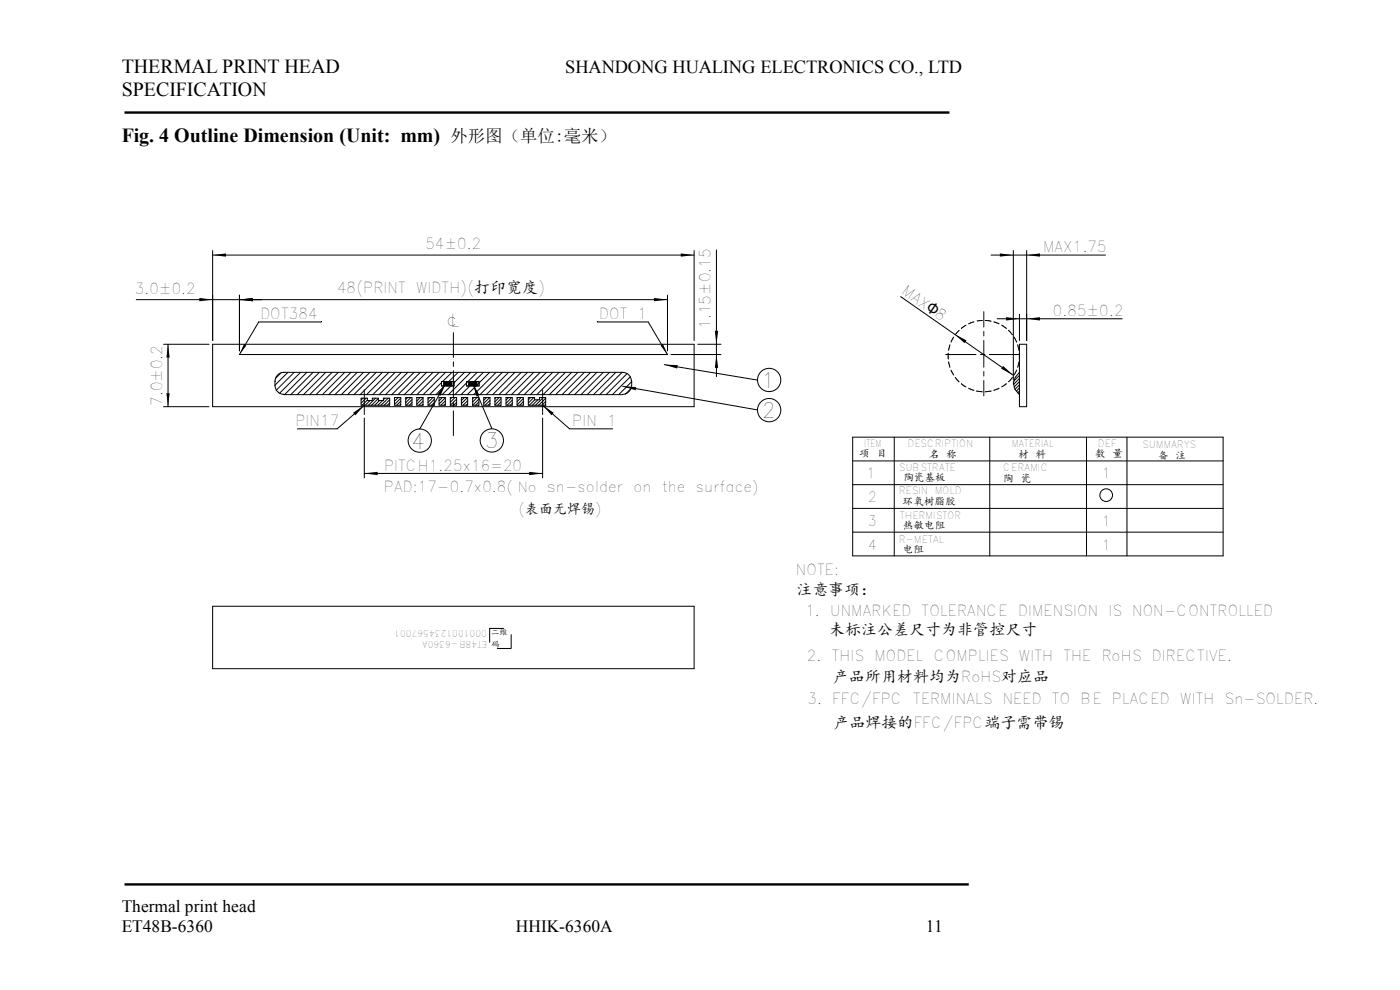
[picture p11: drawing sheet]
<svg xmlns="http://www.w3.org/2000/svg" width="297mm" height="210mm" viewBox="0 0 297 210" stroke-linecap="round" stroke-linejoin="round" font-family="sans-serif">
<path d="M26.4 23.9h175M26.4 187.6h179.1" fill="none" stroke="#000" stroke-width=".51"/>
<path d="M191.1 62.9l23.8 16.7M208.4 68l-1.2 .1M209 68l1.2 .1M210.8 68.3l1.1 .4M212.5 69l1 .7M214 70.1l.7 .9M214.7 71h.1M215.1 71.5l.6 1.1M215.9 73.1l.3 1.2M216.3 74.9v.7" fill="none" stroke="#000" stroke-width=".21"/>
<path d="M202.5 70.9l2.5 1.3-.4 .6zM212.8 77.6l2.1 2-2.5-1.4z" fill="#000"/>
<path d="M206.6 68.3l-1.1 .4" fill="none" stroke="#000" stroke-width=".21"/>
<g fill="none" stroke="#000" stroke-width=".21">
<path d="M201.2 74.9v1.3M201.3 76.7l.2 1.2M201.5 73.1l-.2 1.2M201.8 78.5l.5 1.1M202.3 71.5l-.5 1.1M203.5 70.1l-.8 .9M204.9 69l-1 .7M202.7 80.1l.8 .9M203.9 81.4l1 .7M205.5 82.4l1.1 .4M207.2 82.9v.1M207.2 83l1.2 .1"/>
<path d="M210.2 82.9l-1.2 .2M211.9 82.4l-1.1 .4"/>
</g>
<g fill="none" stroke="#000" stroke-width=".21">
<path d="M45.1 53.2v19M45.1 54.1h102.2M147.3 53.2v19M152 53v26.9M210.2 54.1h24.3M215 53.2v27.4M217.8 53.2v19M28.9 63.6h112.7M34.7 73h9.7M35.6 73v13.3M45.1 73h102.2v13.3h-102.2zM50.8 62.6v11.8"/>
<path d="M59.7 79.1l-1.3 1.2M61.1 79l-2.8 2.7M62.4 79l-3.8 3.8M63.8 79l-4.5 4.4M65.1 79l-4.7 4.7M66.4 79l-4.7 4.7M67.8 79l-4.7 4.7M68.2 68.3h-13.3l-4.1 6.9h90.8l-4.1-6.9h-10.8M69.1 79l-4.7 4.7M70.4 79l-4.7 4.7M71.8 79l-4.8 4.7M73.1 79l-4.7 4.7"/>
<path d="M74.5 79l-4.8 4.7M75.8 79l-4.7 4.7M77.1 79l-4.7 4.7M78.5 79l-4.8 4.7M79.8 79l-4.7 4.7M81.1 79l-4.7 4.7M82.5 79l-4.7 4.7M83.8 79l-4.7 4.7M85.2 79l-4.8 4.7M86.5 79l-4.7 4.7M87.8 79l-4.7 4.7M89.2 79l-4.8 4.7"/>
<path d="M90.5 79l-4.7 4.7M91.9 79l-4.8 4.7M93.2 79l-4.7 4.7M94.5 79l-4.7 4.7M95.9 79l-2 1.9M96.2 70.6v5.2M96.2 76.8v.9M96.2 78.6v5.7M97.2 79l-2 1.9M98.5 79l-2.2 2.2M99.9 79l-4.7 4.7M101.2 79l-4.7 4.7"/>
<path d="M102.6 79l-4.8 4.7M103.9 79l-4.8 4.7M105.2 79l-4.7 4.7M106.6 79l-4.8 4.7M107.9 79l-4.7 4.7M109.2 79l-4.7 4.7M110.6 79l-4.7 4.7M111.9 79l-4.7 4.7M113.2 79l-4.7 4.7M114.6 79l-4.7 4.7M115.9 79l-4.7 4.7M117.3 79l-4.8 4.7"/>
<path d="M118.6 79l-4.7 4.7M120 79l-4.8 4.7M121.3 79l-4.8 4.7M122.6 79l-4.7 4.7M124 79l-4.8 4.7M125.3 79l-4.7 4.7M126.6 79l-4.7 4.7M128 79l-4.7 4.7M129.3 79l-4.7 4.7M130.6 79l-4.7 4.7M132 79l-4.8 4.7M133.1 79.2l-4.5 4.5"/>
<path d="M133.7 79.9l-3.8 3.8M140.9 77.4l19.8 3.2M141.6 62.6v11.8M142.4 75.2h10.5M148 73h4.9M200.6 75.2h6.4M208 75.2h1M208.7 66.1v3.3M208.7 70.3v1M208.7 72.2v5.7M208.7 78.8v1M209.9 75.2h6.4"/>
<path d="M211.5 67.6h26.6M215.7 78.5l-.6 1.1M216.2 76.7l-.3 1.2M216.3 66.7v5.5M216.3 73h1.5v13.3h-1.5zM216.3 79a2.81 2.81 0 0 0 0 4.7M34.7 86.3h9.7M60.2 83.7h71.9M76.6 84.5h1.3v.5h1.1v-.5h1.3v.5h1v-.5h1.4v1.5h-6.1zM77.3 82.7v.3M77.3 83.1v.1M77.3 83.3v.6"/>
<path d="M77.3 84v.1M77.3 84.2v.5M77.3 84.8v.1M77.3 85v.6M77.3 85.7v.1M77.3 85.9v.5M77.3 86.5v.1M77.3 86.7v.6M77.3 87.4v.1M77.3 87.6v.3M77.3 88.7v12.7M77.3 86l-5.8 5h-8.4"/>
<path d="M83.7 84.3h1.3v1.7h-1.3zM83.8 84.3l-.1 .1M84.5 84.3l-.8 .8M85 84.5l-1.3 1.3M85 85.1l-.8 .9M85 85.8l-.2 .2M86.1 84.3h1.3v1.7h-1.3zM86.5 84.3l-.4 .4M87.2 84.3l-1.1 1.1M87.4 84.8l-1.2 1.2M87.4 85.4l-.5 .6M88.4 84.3h1.3v1.7h-1.3z"/>
<path d="M88.5 84.3l-.1 .1M89.1 84.3l-.7 .8M89.7 84.4l-1.3 1.3M89.7 85.1l-.8 .9M89.7 85.8l-.2 .2M90.8 84.3h1.3v1.7h-1.3zM91.1 84.3l-.3 .4M91.8 84.3l-1 1.1M92.1 84.7l-1.2 1.3M92.1 85.4l-.5 .6M93.2 84.3h1.3v1.7h-1.3zM93.7 80.9h2.6v1h-2.6z"/>
<path d="M93.7 81.2l-2.6 2.5M93.8 84.3l-.6 .7M94.1 80.9v1M94.3 81.9l-1.8 1.8M94.5 84.4l-1.3 1.3M94.5 85l-1 1M94.5 85.7l-.3 .3M94.6 81.3l-5.5 9.7M95.5 84.3h1.4v1.7h-1.4zM95.6 81.9l-1.8 1.8M95.8 84.3l-.3 .4M95.9 80.9v1"/>
<path d="M96.2 85.3v.9M96.2 87.2v5.2M96.5 84.3l-1 1M96.9 84.7l-1.4 1.3M96.9 85.4l-.7 .6M97.9 84.3h1.3v1.7h-1.3zM98.5 84.3l-.6 .7M99.2 84.3l-1.3 1.3M99.2 85l-1 1M99.2 85.7l-.3 .3M99.4 80.9v1M100.3 84.3h1.3v1.7h-1.3z"/>
<path d="M100.3 81.4l4.1 9.5M100.5 84.3l-.2 .3M101.2 80.9v1M101.2 84.3l-.9 1M101.6 81.9h-2.6v-1h2.6v1M101.6 84.6l-1.3 1.4M101.6 85.3l-.7 .7M102.6 84.3h1.3v1.7h-1.3zM103.2 84.3l-.6 .6M103.9 84.3l-1.3 1.3M103.9 84.9l-1 1.1M103.9 85.6l-.3 .4"/>
<path d="M105 84.3h1.3v1.7h-1.3zM105.2 84.3l-.2 .3M105.9 84.3l-.9 .9M106.3 84.6l-1.3 1.3M106.3 85.3l-.7 .7M107.4 84.3h1.3v1.7h-1.3zM107.9 84.3l-.5 .6M108.5 84.3l-1.1 1.3M108.7 84.9l-1.1 1.1M108.7 85.6l-.4 .4M109.7 84.3h1.3v1.7h-1.3zM109.9 84.3l-.2 .2"/>
<path d="M110.6 84.3l-.9 .9M111 84.5l-1.3 1.4M111 85.2l-.7 .8M111 85.9l-.1 .1M112.1 84.3h1.3v.5h1v-.5h1.4v1.7h-3.7zM112.6 84.3l-.5 .5M113.2 84.3l-1.1 1.2M113.4 84.8l-1.1 1.2M114.1 84.8l-1.2 1.2M114.6 84.3l-.2 .2M115.1 82.7v.3M115.1 83.1v.1"/>
<path d="M115.1 83.3v.6M115.1 84v.1M115.1 84.2v.5M115.1 84.8v.1M115.1 85v.6M115.1 85.7v.1M115.1 85.9v.5M115.1 86.5v.1M115.1 86.7v.6M115.1 87.4v.1M115.1 87.6v.3M115.1 88.7v12.7"/>
<path d="M115.1 85.8l-.2 .2M115.3 84.3l-1.7 1.7M115.8 84.5l-1.5 1.5M115.8 85.1l-.7 .7M115.8 85.8l-.2 .2M132.1 81.9l28.6 5.1M133.9 82.4l-1.2 1.2M133.9 80.9v-.1a1.86 1.86 0 0 0-1.8-1.8h-71.9a1.86 1.86 0 0 0-1.8 1.9 2.07 2.07 0 0 0 1.8 2.8M133.9 81.8a1.85 1.85 0 0 1-1.8 1.9M134 80.9v.9M134 81l-2.7 2.7M180.9 92.7h78.6v25.2h-78.6z"/>
<path d="M180.9 97.8h78.6M189.7 92.7v25.2M208.7 80.7v3.3M210 92.7v25.2M213.5 81.4l-1 .7M214.7 80.1l-.7 .9M214.8 80.1h-.1M230.5 92.7v25.2M239.1 92.7v25.2M77.3 100.4h37.8M180.9 102.8h78.6M180.9 107.9h78.6"/>
<path d="M180.9 112.9h78.6"/>
<circle cx="89.1" cy="93.5" r="2.47"/>
<circle cx="104.3" cy="93.4" r="2.47"/>
<circle cx="163.2" cy="80.6" r="2.47"/>
<circle cx="163.2" cy="87" r="2.47"/>
<circle cx="234.7" cy="105" r="1.34"/>
</g>
<g fill="#000">
<path d="M45.1 54.1l2.8-.3v.6zM144.4 53.8l2.9 .3-2.9 .3zM212.1 53.8l2.9 .3-2.9 .3zM217.8 54.1l2.8-.3v.6zM35.6 73l.4 2.9h-.7zM42.3 63.2l2.8 .4-2.8 .3zM50.8 63.6l2.8-.4v.7zM51.8 73l.5 .3-1.5 1.9zM140.9 77.4l2.9 .1-.2 .7zM138.7 63.2l2.9 .4-2.9 .3zM140.1 73.3l.6-.3 .9 2.2zM152 75.2l.4 2.8h-.7z"/>
<path d="M151.7 70.2h.7l-.4 2.8zM213.4 67.3l2.9 .3-2.9 .4zM217.8 67.6l2.8-.3v.7zM35.3 83.4h.7l-.4 2.9zM74.9 87.6l2.4-1.6-1.9 2.1zM94.6 81.3l-1.1 2.7-.7-.4zM100.3 81.4l1.4 2.4-.6 .3zM132.1 81.9l2.9 .2-.1 .7zM77.3 100.4l2.8-.3v.7zM112.3 100.1l2.8 .3-2.8 .4z"/>
<path d="M94.1 81.4v.5h.9v-.5zM94.1 80.9v.5h.9v-.5zM95 80.9v.5h.9v-.5zM95 81.4v.5h.9v-.5z" fill-rule="evenodd"/>
<path d="M99.4 81.4v.5h.9v-.5zM99.4 80.9v.5h.9v-.5zM100.3 80.9v.5h.9v-.5zM100.3 81.4v.5h.9v-.5z" fill-rule="evenodd"/>
</g>
<path d="M63.1 88h8.6v2.4h-8.6z" fill="#fff"/>
<path d="M115.1 86l5.7 5h9.2" fill="none" stroke="#000" stroke-width=".21"/>
<path d="M115.1 86l2.4 1.6-.5 .5z" fill="#000"/>
<path d="M121.8 88h8.2v2.4h-8.2z" fill="#fff"/>
<path d="M216.3 79.6l-1.3 1.3M216.3 81l-1.2 1.1M216.3 80.3l-1.3 1.3M216.3 81.6l-.9 1M216.3 82.3l-.7 .7M216.3 83l-.4 .3M45.1 128.6h102.2v13.3h-102.2z" fill="none" stroke="#000" stroke-width=".21"/>
<g fill="#fff">
<path d="M89.6 135.9h13.5v1.5h-13.5zM84.2 133.5h18.9v1.5h-18.9z" fill-rule="evenodd"/>
<path d="M104.3 133.4h3.3v1.5h-3.3zM104.3 135.9h1.7v1.5h-1.7z" fill-rule="evenodd"/>
</g>
<path d="M103.9 133.3v2.9M105.5 137.6h2.9" fill="none" stroke="#000" stroke-width=".21"/>
<g fill="none" stroke="#000" stroke-width=".21">
<path d="M77 84.5l-.4 .3M77.7 84.5l-1.1 1M77.9 84.9l-1.1 1.1M78.5 85l-1 1M79.7 84.5l-1.5 1.5M80.3 84.5l-1.5 1.5M80.5 85l-1 1M81.2 85l-1 1M81.7 84.5l-.4 .3M82.4 84.5l-1.6 1.5M82.7 84.8l-1.2 1.2M82.7 85.5l-.5 .5"/>
<path d="M103.9 133.3h2.9M108.4 134.6v3"/>
</g>
<g font-size="4.4">
<text x="161.5" y="82.3">1</text>
<text x="161.7" y="88.6">2</text>
<text x="87.3" y="95.2">4</text>
<text x="102.9" y="95.1">3</text>
</g>
<g font-size="4.2">
<text x="25.8" y="15.5">THERMAL PRINT HEAD</text>
<text x="25.8" y="20.3">SPECIFICATION</text>
<text x="25.8" y="30.1">Fig. 4 Outline Dimension (Unit: mm)</text>
</g>
<text font-size="3.9" x="119.9" y="15.5">SHANDONG HUALING ELECTRONICS CO., LTD</text>
<text font-size="3.8" x="94.7" y="69.1">cL</text>
<g font-size="3.7">
<text x="95.5" y="30.1">外形图（单位:毫米）</text>
<text x="25.8" y="193.4">Thermal print head</text>
<text x="25.8" y="197.7">ET48B-6360</text>
<text x="109.4" y="197.7">HHIK-6360A</text>
<text x="196.4" y="197.7">11</text>
</g>
<g font-size="3.4">
<text x="169" y="126.3">注意事项：</text>
<text x="175.9" y="134.7">未标注公差尺寸为非管控尺寸</text>
<text x="176.7" y="144.7">产品所用材料均为RoHS对应品</text>
<text x="176.8" y="154.3">产品焊接的FFC/FPC端子需带锡</text>
</g>
<g font-size="3.2">
<text x="90.3" y="52.8">54±0.2</text>
<text x="221.3" y="53.5">MAX1.75</text>
<text x="28.6" y="62.3">3.0±0.2</text>
<text x="71.5" y="62.2">48(PRINT WIDTH)(打印宽度)</text>
<text x="191.1" y="62.2" transform="rotate(35 191.1 62.2)">MAXΦ8</text>
<text x="55.2" y="67.8">DOT384</text>
<text x="127.1" y="67.8">DOT 1</text>
<text x="150.7" y="69.8" transform="rotate(-90 150.7 69.8)">1.15±0.15</text>
<text x="223.4" y="67">0.85±0.2</text>
<text x="34.4" y="86.1" transform="rotate(-90 34.4 86.1)">7.0±0.2</text>
<text x="62.7" y="90.4">PIN17</text>
<text x="121.4" y="90.4">PIN 1</text>
<text x="81.5" y="99.8">PITCH1.25x16=20</text>
<text x="81.4" y="104.3">PAD:17-0.7x0.8( No sn-solder on the surface)</text>
<text x="168.8" y="121.9">NOTE:</text>
<text x="170.9" y="130.8">1. UNMARKED TOLERANCE</text>
<text x="216" y="130.8">DIMENSION IS NON-CONTROLLED</text>
<text x="171.2" y="140.2">2. THIS MODEL COMPLIES WITH THE</text>
<text x="233.7" y="140.2">RoHS DIRECTIVE.</text>
<text x="171.3" y="149.4">3. FFC/FPC TERMINALS NEED TO BE PLACED WITH Sn-SOLDER.</text>
</g>
<g font-size="2.9">
<text x="183.8" y="101.5">1</text>
<text x="233.7" y="101.5">1</text>
<text x="184.2" y="106.5">2</text>
<text x="110" y="109.1">(表面无焊锡)</text>
<text x="184.1" y="111.5">3</text>
<text x="233.7" y="111.5">1</text>
<text x="184.2" y="116.6">4</text>
<text x="233.7" y="116.6">1</text>
</g>
<g font-size="2.2">
<text x="182.2" y="97">项 目</text>
<text x="197" y="97.2">名 称</text>
<text x="216" y="97.1">材 料</text>
<text x="232.4" y="97">数 量</text>
<text x="245.7" y="97.3">备 注</text>
<text x="191.5" y="107.2">环氧树脂胶</text>
<text x="191.6" y="102.1">陶瓷基板</text>
<text x="212.9" y="102.3">陶 瓷</text>
<text x="191.6" y="112.2">热敏电阻</text>
<text x="191.6" y="117.3">电阻</text>
</g>
<g font-size="2.1">
<text x="183.4" y="94.9">ITEM</text>
<text x="192.6" y="94.9">DESCRIPTION</text>
<text x="214.6" y="94.9">MATERIAL</text>
<text x="233" y="94.8">DEF</text>
<text x="242.4" y="95">SUMMARYS</text>
<text x="190.8" y="100">SUBSTRATE</text>
<text x="212.9" y="100">CERAMIC</text>
<text x="190.8" y="104.8">RESIN</text>
<text x="198.4" y="104.8">MOLD</text>
<text x="190.9" y="110">THERMISTOR</text>
<text x="190.8" y="115.1">R-METAL</text>
</g>
<g font-size="1.9">
<text x="103.3" y="133.6" transform="rotate(-180 103.3 133.6)">0001001234567001</text>
<text x="103.4" y="135.9" transform="rotate(-180 103.4 135.9)">ET48B-6360A</text>
</g>
<g font-size="1.7">
<text x="104.2" y="134.8">二维</text>
<text x="104.3" y="137.2">码</text>
</g>
</svg>
